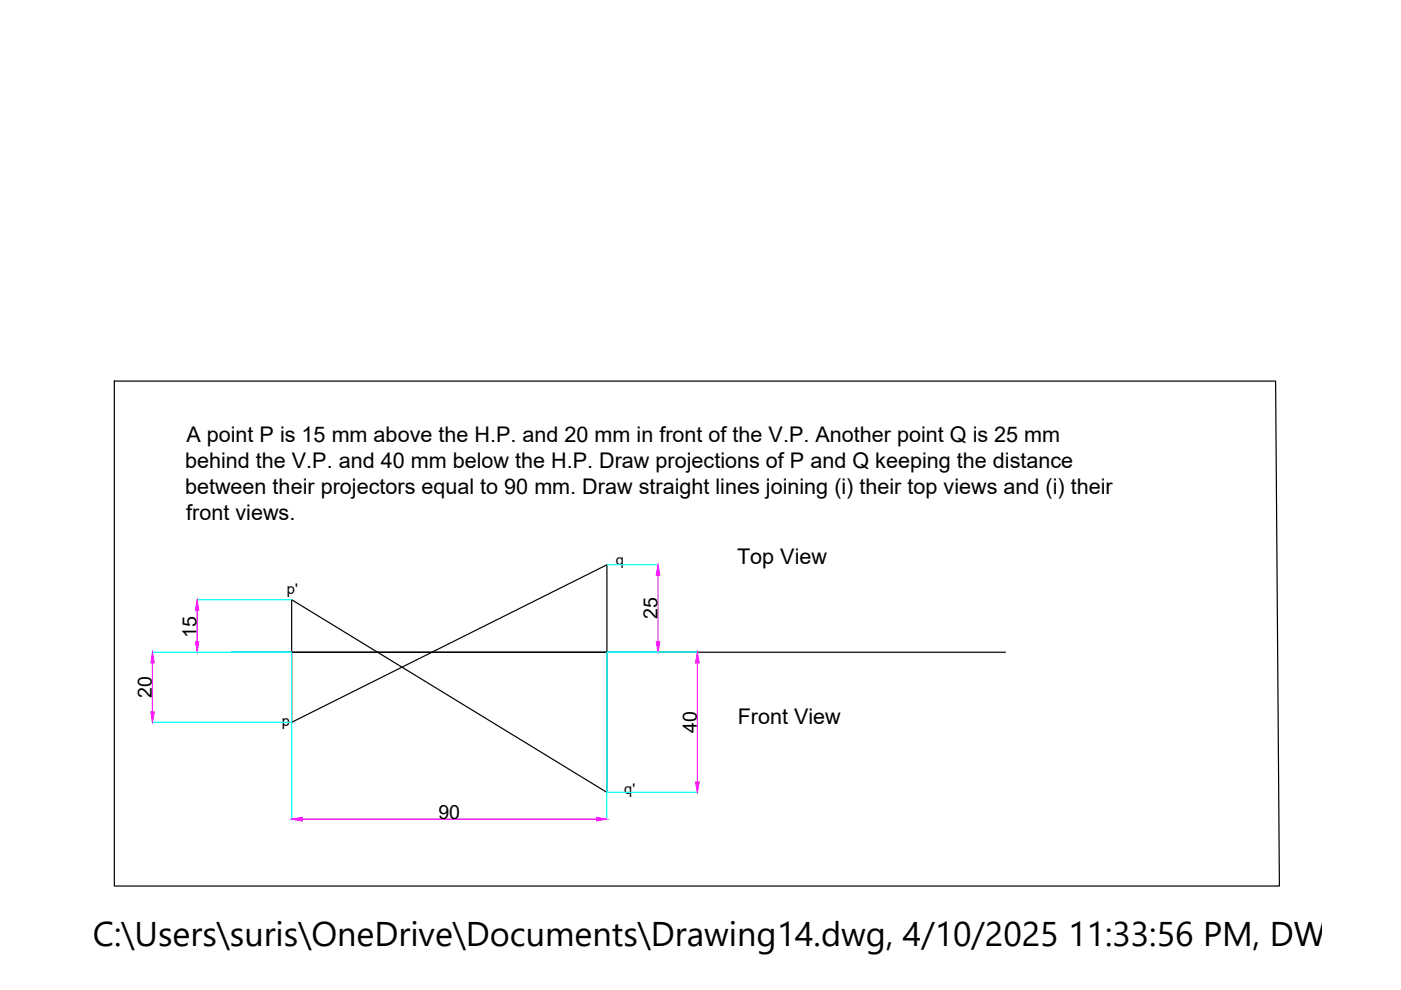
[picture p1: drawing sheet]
<svg xmlns="http://www.w3.org/2000/svg" width="297mm" height="210mm" viewBox="0 0 297 210" stroke-linecap="round" stroke-linejoin="round" font-family="sans-serif">
<!-- layer: 0 -->
<path d="M24.2 80.8h246.3l.8 107.1h-247.1zM49.2 138.3h164M61.8 138.3h66.9v-18.6l-66.9 33.4v-25.9l66.9 40.8v-29.7" fill="none" stroke="#000" stroke-width=".25"/>
<path d="M128.7 119.7h10.9M32.2 138.3h29.6M41.7 127.2h20.1M61.8 138.3v35.5M128.7 138.3v35.5M128.7 138.3h19.3M32.2 153.1h29.6M128.7 168h19.3" fill="none" stroke="#0ff" stroke-width=".25"/>
<path d="M41.8 129.4v6.7M139.5 121.9v14.2M32.3 140.5v10.4M147.9 140.5v25.3M64.1 173.7h62.4" fill="none" stroke="#f0f" stroke-width=".25"/>
<g fill="#f0f" stroke="#f0f" stroke-width=".21">
<path d="M41.4 136.1h.7l-.3 2.2z"/>
<path d="M41.8 127.2l.3 2.2h-.7z"/>
<path d="M32 150.9h.7l-.4 2.2z"/>
<path d="M32.3 138.3l.4 2.2h-.7z"/>
<path d="M139.1 136.1h.8l-.4 2.2z"/>
<path d="M139.5 119.7l.4 2.2h-.8z"/>
<path d="M147.5 165.8h.7l-.3 2.2z"/>
<path d="M147.9 138.3l.3 2.2h-.7z"/>
<path d="M61.8 173.7l2.3-.4v.8z"/>
<path d="M126.5 173.3l2.2 .4-2.2 .4z"/>
</g>
<text font-size="7.3" x="19.7" y="200.6">C:\Users\suris\OneDrive\Documents\Drawing14.dwg, 4/10/2025 11:33:56 PM, DWG To</text>
<g font-size="4.6">
<text x="39.5" y="93.8">A point P is 15 mm above the H.P. and 20 mm in front of the V.P. Another point Q is 25 mm</text>
<text x="39.2" y="99.3">behind the V.P. and 40 mm below the H.P. Draw projections of P and Q keeping the distance</text>
<text x="39.2" y="104.8">between their projectors equal to 90 mm. Draw straight lines joining (i) their top views and (i) their</text>
<text x="39.5" y="110.3">front views.</text>
<text x="156.3" y="119.6">Top View</text>
<text x="156.4" y="153.6">Front View</text>
</g>
<g font-size="4.2">
<text x="139.4" y="131.3" transform="rotate(-90 139.4 131.3)">25</text>
<text x="41.7" y="135.2" transform="rotate(-90 41.7 135.2)">15</text>
<text x="32.2" y="148" transform="rotate(-90 32.2 148)">20</text>
<text x="147.7" y="155.4" transform="rotate(-90 147.7 155.4)">40</text>
<text x="92.9" y="173.6">90</text>
</g>
<g font-size="3.1">
<text x="130.6" y="119.8">q</text>
<text x="60.8" y="126">p'</text>
<text x="59.8" y="153.8">p</text>
<text x="132.4" y="168.4">q'</text>
</g>
</svg>
